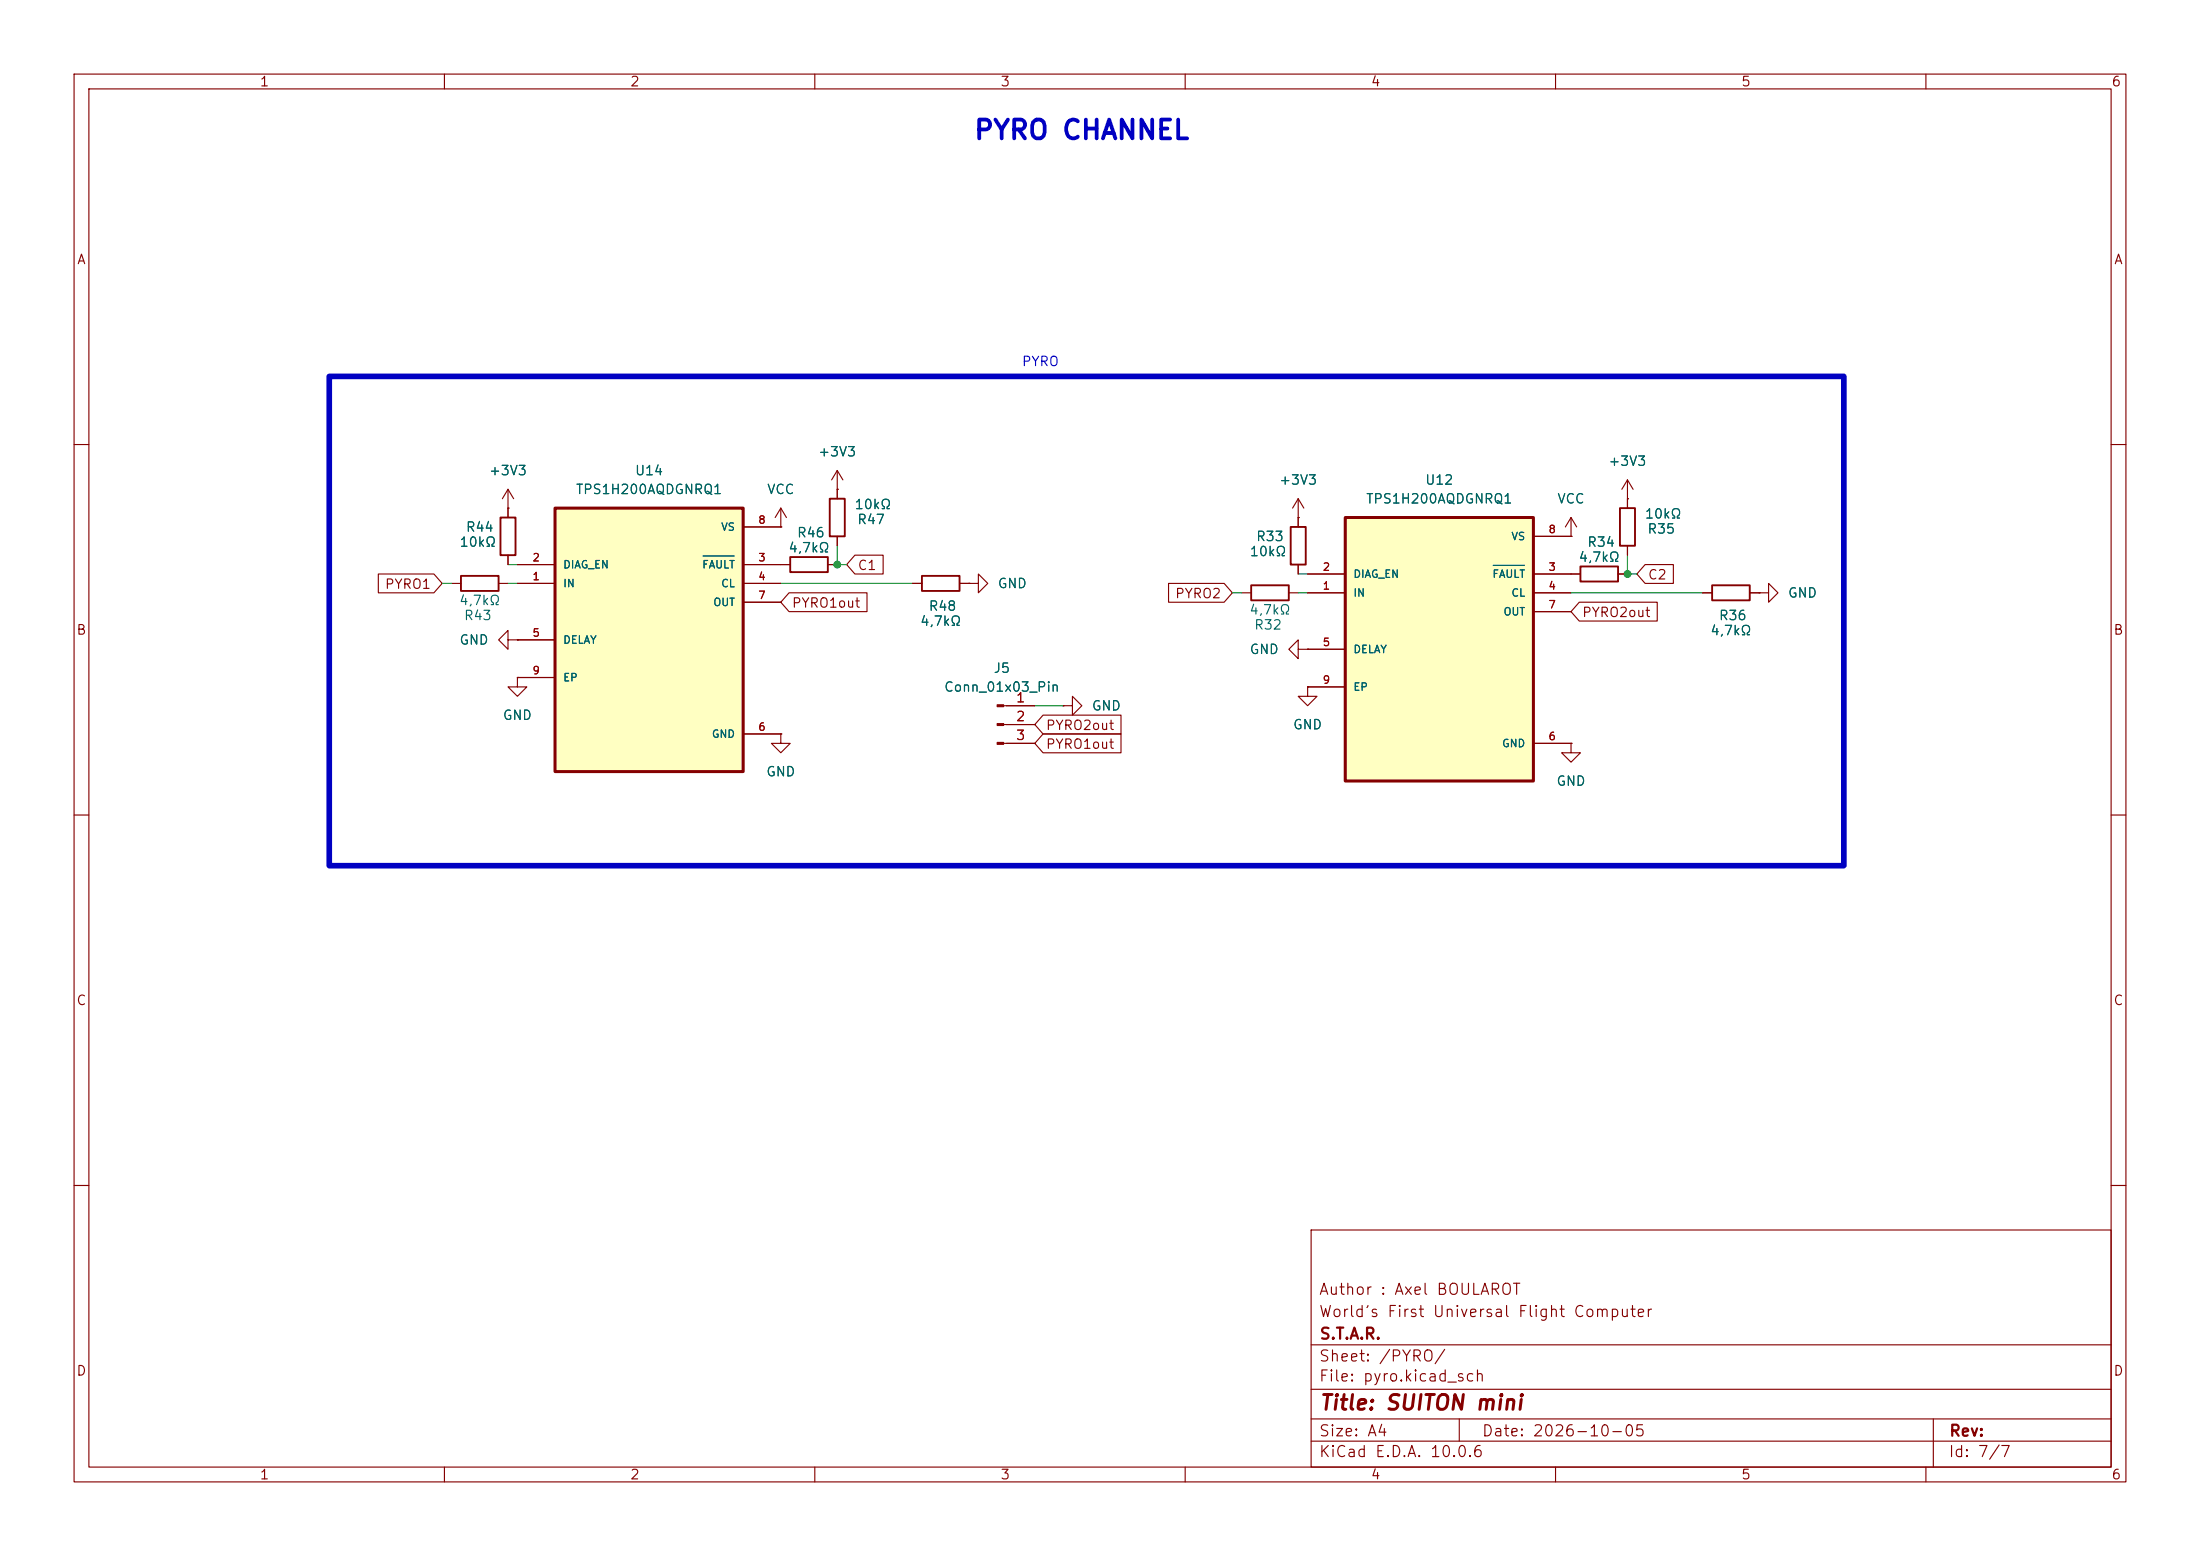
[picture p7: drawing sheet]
<svg xmlns="http://www.w3.org/2000/svg" width="297mm" height="210mm" viewBox="0 0 297 210" stroke-linecap="round" stroke-linejoin="round" font-family="sans-serif">
<g fill="none" stroke="#840000" stroke-width=".15">
<path d="M10 10h277v190h-277zM12 12h273v186h-273zM60 10v2M110 10v2M160 10v2M210 10v2M260 10v2M10 60h2M113 66v1.3M113 72.4v1.3M123.2 78.7h1.3M129.5 78.7h1.3"/>
<path d="M130.8 78.7h1.3v-1.2l1.2 1.2-1.2 1.3v-1.3M130.8 78.7h.1M285 60h2M105.4 99.1v1.2h1.3l-1.3 1.3-1.3-1.3h1.3M105.4 99.1h.1M135.5 95.3h4.2M135.5 97.8h4.2M175.3 87.6v-1.2l-1.3 1.2 1.3 1.3v-1.3h1.2M176.5 87.6h.1M10 110h2M135.5 100.3h4.2M285 110h2"/>
<path d="M10 160h2M177 166h108v32h-108zM285 160h2M60 198v2M110 198v2M160 198v2M177 194.5h108M177 191.5h108M177 187.5h108M177 181.5h108M197 191.5v3M210 198v2"/>
<path d="M260 198v2M261 191.5v6.5"/>
</g>
<path d="M112 67.3h2v5.1h-2zM124.5 77.7h5v2.1h-5z" fill="none" stroke="#840000" stroke-width=".25"/>
<g fill="#840000" stroke="#840000" stroke-width=".15">
<path d="M134.6 95.1h.9v.3h-.9z"/>
<path d="M134.6 97.7h.9v.2h-.9z"/>
<path d="M134.6 100.2h.9v.3h-.9z"/>
</g>
<path d="M74.9 68.6h25.4v35.5h-25.4z" fill="#ffffc2"/>
<path d="M74.9 68.6h25.4v35.5h-25.4z" fill="none" stroke="#840000" stroke-width=".41"/>
<g fill="none" stroke="#840000" stroke-width=".15">
<path d="M69.8 78.7h5.1M69.8 76.2h5.1M100.3 78.7h5.1M100.3 76.2h6.4M100.3 71.1h5.1M105.4 71.1h.1M105.4 68.6l-.8 1.3M105.4 68.6l.8 1.3M105.4 68.6v2.5M111.8 76.2h1.2M113 66h.1M113 63.5l-.7 1.3"/>
<path d="M113 63.5l.8 1.3M113 63.5v2.5M175.3 69.9h.1M175.3 67.3l-.8 1.3M175.3 67.3l.7 1.3M175.3 67.3v2.6M69.8 91.4v1.3h1.3l-1.3 1.3-1.2-1.3h1.2M69.8 91.4h.1M69.8 86.4h5.1M69.8 91.4h5.1M100.3 99.1h5.1M100.3 81.3h5.1"/>
<path d="M176.5 92.7v1.3h1.3l-1.3 1.3-1.2-1.3h1.2M176.5 92.7h.1"/>
</g>
<path d="M94.9 75h4.2" fill="none" stroke="#006464" stroke-width=".15"/>
<path d="M106.7 75.2h5.1v2h-5.1z" fill="none" stroke="#840000" stroke-width=".25"/>
<path d="M181.6 69.9h25.4v35.5h-25.4z" fill="#ffffc2"/>
<path d="M181.6 69.9h25.4v35.5h-25.4z" fill="none" stroke="#840000" stroke-width=".41"/>
<g fill="none" stroke="#840000" stroke-width=".15">
<path d="M51.1 77.5h7.5l1.1 1.2-1.1 1.3h-7.5zM61 78.7h1.2M67.3 78.7h1.3M68.6 68.6h.1M68.6 66l-.8 1.3M68.6 66l.7 1.3M68.6 66v3.9M68.6 74.9v1.3M69.8 78.7h5.1M69.8 76.2h5.1M100.3 78.7h5.1M100.3 76.2h6.4"/>
<path d="M100.3 71.1h5.1M105.4 71.1h.1M111.8 76.2h1.2M113 66h.1M113 66v1.3M113 72.4v1.3M115.4 74.9h3.8v2.6h-3.8l-1.1-1.3zM123.2 78.7h1.3M129.5 78.7h1.3M130.8 78.7h.1M157.8 78.7h7.5l1.1 1.3-1.1 1.3h-7.5zM175.3 69.9h.1"/>
<path d="M175.3 69.9v1.2M175.3 76.2v1.3M176.5 77.5h5.1M207 77.5h6.4M207 72.4h5.1M212.1 72.4h.1M212.1 69.9l-.8 1.2M212.1 69.9l.8 1.2M212.1 69.9v2.5M218.4 77.5h1.3M219.7 67.3h.1M219.7 64.8l-.8 1.2"/>
<path d="M219.7 64.8l.8 1.2M219.7 64.8v3.8M219.7 73.7v1.2M222.1 76.2h3.8v2.5h-3.8l-1.1-1.2zM68.6 86.4v-1.3l-1.3 1.3 1.3 1.2v-1.2h1.2M69.8 86.4h.1M69.8 91.4h.1M69.8 86.4h5.1M69.8 91.4h5.1M100.3 99.1h5.1M100.3 81.3h5.1M105.4 99.1h.1"/>
<path d="M106.5 80h10.5v2.6h-10.5l-1.1-1.3zM135.9 95.3h3.8M135.9 97.8h3.8M140.8 99.1h10.5v2.5h-10.5l-1.1-1.3zM140.8 96.5h10.5v2.6h-10.5l-1.1-1.3zM143.5 95.3h1.3v-1.3l1.2 1.3-1.2 1.2v-1.2M143.5 95.3h.1M167.6 80h1.3M174 80h1.3M176.5 92.7h.1M176.5 87.6h.1M176.5 80h5.1"/>
<path d="M176.5 87.6h5.1M176.5 92.7h5.1M207 80h5.1M207 82.6h5.1M213.2 81.3h10.5v2.5h-10.5l-1.1-1.2zM229.9 80h1.2M236.2 80h1.3M237.5 80h1.3v-1.3l1.2 1.3-1.2 1.3v-1.3M237.5 80h.1M135.9 100.3h3.8M207 100.3h5.1M212.1 100.3v1.3h1.3l-1.3 1.3-1.3-1.3h1.3"/>
<path d="M212.1 100.3h.1"/>
</g>
<path d="M94.9 75h4.2M201.6 76.3h4.2" fill="none" stroke="#006464" stroke-width=".15"/>
<path d="M62.2 77.7h5.1v2.1h-5.1zM67.6 69.9h2v5h-2zM168.9 79h5.1v2h-5.1zM174.2 71.1h2.1v5.1h-2.1zM213.4 76.5h5v2h-5zM218.7 68.6h2v5.1h-2zM231.1 79h5.1v2h-5.1z" fill="none" stroke="#840000" stroke-width=".25"/>
<path d="M59.7 78.7h1.3M68.6 76.2h1.2M68.6 78.7h1.2M105.4 78.7h17.8M113 73.7v2.5h1.3M175.3 77.5h1.2M219.7 74.9v2.6h1.3M139.7 95.3h3.8M166.4 80h1.2M175.3 80h1.2M212.1 80h17.8" fill="none" stroke="#009600" stroke-width=".15"/>
<path d="M248.9 105.4h.1" fill="none" stroke="#0000c2" stroke-width=".15"/>
<path d="M44.4 50.8h204.5v66h-204.5z" fill="none" stroke="#0000c2" stroke-width=".76"/>
<g fill="#009600" stroke="#009600" stroke-width=".14">
<circle cx="113" cy="76.2" r=".46"/>
<circle cx="219.7" cy="77.5" r=".46"/>
</g>
<text font-size="2.5" fill="#0000c2" x="131.3" y="19.4">PYRO CHANNEL</text>
<text font-size="2" fill="#840000" x="178" y="190.8">Title: SUITON mini</text>
<g font-size="1.5" fill="#840000">
<text x="178" y="178.1">World’s First Universal Flight Computer</text>
<text x="178" y="175.1">Author : Axel BOULAROT</text>
<text x="178" y="184.1">Sheet: /PYRO/</text>
<text x="178" y="181.1">S.T.A.R.</text>
<text x="178" y="186.8">File: pyro.kicad_sch</text>
<text x="178" y="197">KiCad E.D.A. 10.0.6</text>
<text x="178" y="194.2">Size: A4</text>
<text x="200" y="194.2">Date: 2026-10-05</text>
<text x="263" y="197">Id: 7/7</text>
<text x="263" y="194.2">Rev:</text>
</g>
<g font-size="1.3" fill="#840000">
<text x="35" y="12">1</text>
<text x="85" y="12">2</text>
<text x="135" y="12">3</text>
<text x="185" y="12">4</text>
<text x="235" y="12">5</text>
<text x="285" y="12">6</text>
<text x="10.3" y="36">A</text>
<text x="285.3" y="36">A</text>
<text x="115.7" y="77.3">C1</text>
<text x="51.9" y="79.8">PYRO1</text>
<text x="106.8" y="82.3">PYRO1out</text>
<text x="158.5" y="81.1">PYRO2</text>
<text x="213.5" y="83.6">PYRO2out</text>
<text x="222.4" y="78.5">C2</text>
<text x="10.2" y="86">B</text>
<text x="285.2" y="86">B</text>
<text x="141.1" y="101.4">PYRO1out</text>
<text x="141.1" y="98.8">PYRO2out</text>
<text x="10.2" y="136">C</text>
<text x="285.2" y="136">C</text>
<text x="10.2" y="186">D</text>
<text x="285.2" y="186">D</text>
<text x="35" y="200">1</text>
<text x="85" y="200">2</text>
<text x="135" y="200">3</text>
<text x="185" y="200">4</text>
<text x="235" y="200">5</text>
<text x="285" y="200">6</text>
</g>
<text font-size="1.3" fill="#0000c2" x="137.9" y="49.7">PYRO</text>
<g font-size="1.3" fill="#006464">
<text x="65.9" y="64.5">+3V3</text>
<text x="85.6" y="64.5">U14</text>
<text x="110.4" y="61.9">+3V3</text>
<text x="172.6" y="65.7">+3V3</text>
<text x="192.3" y="65.7">U12</text>
<text x="217" y="63.2">+3V3</text>
<text x="77.6" y="67">TPS1H200AQDGNRQ1</text>
<text x="103.5" y="67">VCC</text>
<text x="115.3" y="69">10kΩ</text>
<text x="115.6" y="71.1">R47</text>
<text x="184.3" y="68.3">TPS1H200AQDGNRQ1</text>
<text x="210.1" y="68.3">VCC</text>
<text x="222" y="70.3">10kΩ</text>
<text x="61.9" y="74.1">10kΩ</text>
<text x="62.8" y="72.1">R44</text>
<text x="106.3" y="74.9">4,7kΩ</text>
<text x="107.5" y="72.8">R46</text>
<text x="168.6" y="75.4">10kΩ</text>
<text x="169.5" y="73.4">R33</text>
<text x="213" y="76.1">4,7kΩ</text>
<text x="214.2" y="74.1">R34</text>
<text x="222.3" y="72.3">R35</text>
<text x="61.9" y="82">4,7kΩ</text>
<text x="125.3" y="82.8">R48</text>
<text x="134.6" y="79.7">GND</text>
<text x="168.6" y="83.3">4,7kΩ</text>
<text x="241.3" y="81">GND</text>
<text x="61.9" y="87.3">GND</text>
<text x="62.5" y="84">R43</text>
<text x="124.1" y="84.8">4,7kΩ</text>
<text x="168.6" y="88.6">GND</text>
<text x="169.2" y="85.3">R32</text>
<text x="230.8" y="86.1">4,7kΩ</text>
<text x="232" y="84">R36</text>
<text x="127.4" y="93.7">Conn_01x03_Pin</text>
<text x="134" y="91.1">J5</text>
<text x="67.8" y="97.5">GND</text>
<text x="147.3" y="96.2">GND</text>
<text x="174.5" y="98.8">GND</text>
<text x="103.3" y="105.1">GND</text>
<text x="210" y="106.4">GND</text>
</g>
<g font-size="1.3" fill="#a90000">
<text x="137.1" y="95.1">1</text>
<text x="137.1" y="97.7">2</text>
<text x="137.1" y="100.2">3</text>
</g>
<g font-size="1" fill="#006464">
<text x="97.3" y="71.9">VS</text>
<text x="75.9" y="77">DIAG_EN</text>
<text x="94.7" y="77">FAULT</text>
<text x="204" y="73.2">VS</text>
<text x="75.9" y="79.5">IN</text>
<text x="96.2" y="82">OUT</text>
<text x="97.3" y="79.5">CL</text>
<text x="182.6" y="80.8">IN</text>
<text x="182.6" y="78.2">DIAG_EN</text>
<text x="201.4" y="78.2">FAULT</text>
<text x="202.9" y="83.3">OUT</text>
<text x="204" y="80.8">CL</text>
<text x="75.9" y="87.1">DELAY</text>
<text x="182.6" y="88.4">DELAY</text>
<text x="75.9" y="92.2">EP</text>
<text x="182.6" y="93.5">EP</text>
<text x="96" y="99.8">GND</text>
<text x="202.7" y="101.1">GND</text>
</g>
<g font-size="1" fill="#a90000">
<text x="102.3" y="70.9">8</text>
<text x="71.8" y="76">2</text>
<text x="102.3" y="76">3</text>
<text x="178.5" y="77.3">2</text>
<text x="209" y="77.3">3</text>
<text x="209" y="72.2">8</text>
<text x="71.8" y="78.6">1</text>
<text x="102.3" y="78.6">4</text>
<text x="102.3" y="81.1">7</text>
<text x="178.5" y="79.8">1</text>
<text x="209" y="79.8">4</text>
<text x="209" y="82.4">7</text>
<text x="71.8" y="86.2">5</text>
<text x="178.5" y="87.4">5</text>
<text x="71.8" y="91.3">9</text>
<text x="178.5" y="92.5">9</text>
<text x="102.3" y="98.9">6</text>
<text x="209" y="100.1">6</text>
</g>
</svg>
